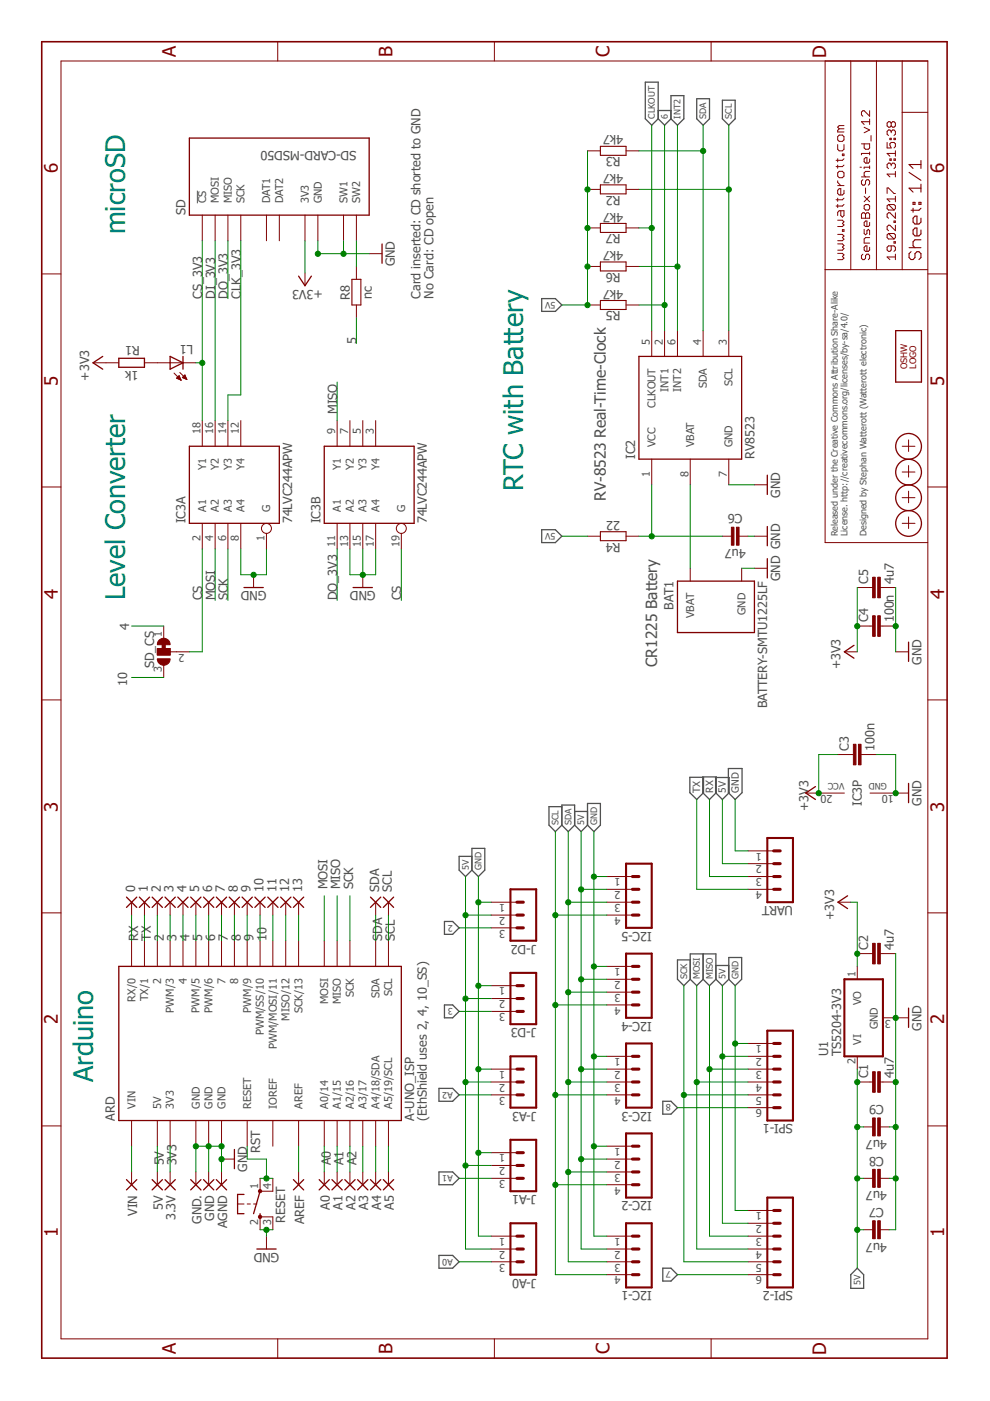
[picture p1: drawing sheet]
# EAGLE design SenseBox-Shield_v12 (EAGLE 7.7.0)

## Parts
0  1,6/0,8  [1,6/0,8]
1  1,6/0,8  [1,6/0,8]
2  1,6/0,8  [1,6/0,8]
3  1,6/0,8  [1,6/0,8]
3.3V  1,6/0,8  [1,6/0,8]
4  1,6/0,8  [1,6/0,8]
5  1,6/0,8  [1,6/0,8]
5V  1,6/0,8  [1,6/0,8]
6  1,6/0,8  [1,6/0,8]
7  1,6/0,8  [1,6/0,8]
8  1,6/0,8  [1,6/0,8]
9  1,6/0,8  [1,6/0,8]
10  1,6/0,8  [1,6/0,8]
11  1,6/0,8  [1,6/0,8]
12  1,6/0,8  [1,6/0,8]
13  1,6/0,8  [1,6/0,8]
A0  1,6/0,8  [1,6/0,8]
A1  1,6/0,8  [1,6/0,8]
A2  1,6/0,8  [1,6/0,8]
A3  1,6/0,8  [1,6/0,8]
A4  1,6/0,8  [1,6/0,8]
A5  1,6/0,8  [1,6/0,8]
AGND  1,6/0,8  [1,6/0,8]
ARD  A-UNO_ISP  [A-UNO-ISP]
AREF  1,6/0,8  [1,6/0,8]
BAT1  BATTERY-SMTU1225LF  [BAT-SMTU1225LF]
C1  4u7  C-EUC0402K  [C0402K]
C2  4u7  C-EUC0402K  [C0402K]
C3  100n  C-EUC0402K  [C0402K]
C4  100n  C-EUC0402K  [C0402K]
C5  4u7  C-EUC0402K  [C0402K]
C6  4u7  CAPACITOR-0402  [C0402]
C7  4u7  CAPACITOR-0402  [C0402]
C8  4u7  CAPACITOR-0402  [C0402]
C9  4u7  CAPACITOR-0402  [C0402]
GND  1,6/0,8  [1,6/0,8]
GND.  1,6/0,8  [1,6/0,8]
I2C-1  JST_PH_4B4B-PH-SM4-TB  [JST_B4B-PH-SM4-TB]
I2C-2  JST_PH_4B4B-PH-SM4-TB  [JST_B4B-PH-SM4-TB]
I2C-3  JST_PH_4B4B-PH-SM4-TB  [JST_B4B-PH-SM4-TB]
I2C-4  JST_PH_4B4B-PH-SM4-TB  [JST_B4B-PH-SM4-TB]
I2C-5  JST_PH_4B4B-PH-SM4-TB  [JST_B4B-PH-SM4-TB]
IC2  RV8523  RV8523-C3  [RTC-C3]
IC3  74LVC244APW  74LVC244PW  [TSSOP20]
J-A0  JST_PH_3B3B-PH-SM4-TB  [JST_B3B-PH-SM4-TB]
J-A1  JST_PH_3B3B-PH-SM4-TB  [JST_B3B-PH-SM4-TB]
J-A3  JST_PH_3B3B-PH-SM4-TB  [JST_B3B-PH-SM4-TB]
J-D2  JST_PH_3B3B-PH-SM4-TB  [JST_B3B-PH-SM4-TB]
J-D3  JST_PH_3B3B-PH-SM4-TB  [JST_B3B-PH-SM4-TB]
L1  LED-0603  [C0603]
LOGO3  OSHW_LOGO_6MILX0100-NT  [OSHW_6X100_NOTEXT]
R1  1k  R-EU_R0402  [R0402]
R2  4k7  RESISTOR-0402  [C0402]
R3  4k7  RESISTOR-0402  [C0402]
R4  22  RESISTOR-0402  [C0402]
R5  4k7  RESISTOR-0402  [C0402]
R6  4k7  RESISTOR-0402  [C0402]
R7  4k7  RESISTOR-0402  [C0402]
R8  nc  RESISTOR-0402  [C0402]
RESET  SW4S  [SW_SMD4]
SCL  1,6/0,8  [1,6/0,8]
SD  SD-CARD-MSD50  [SD_5031821853]
SD_CS  SJ2W  [SJ_2]
SDA  1,6/0,8  [1,6/0,8]
SPI-1  JST_PH_6B6B-PH-SM4-TB  [JST_B6B-PH-SM4-TB]
SPI-2  JST_PH_6B6B-PH-SM4-TB  [JST_B6B-PH-SM4-TB]
U1  TS5204-3V3  TS5204  [SOT23]
UART  JST_PH_4B4B-PH-SM4-TB  [JST_B4B-PH-SM4-TB]
VIN  1,6/0,8  [1,6/0,8]
X1  PASSER  [PASSER]
X2  PASSER  [PASSER]
X3  PASSER  [PASSER]
X4  PASSER  [PASSER]

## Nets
2: 2.1(P) ARD.2 J-D2.3
3: 3.1(P) ARD.3(PWM/3) J-D3.3
3V3: 3.3V.1(P) ARD.3V3
4: 4.1(P) ARD.4 SD_CS.1
5: 5.1(P) ARD.5(PWM/5) R8.1
5V: 5V.1(P) ARD.5V C1.1 C7.1 C8.1 C9.1 I2C-1.2 I2C-2.2 I2C-3.2 I2C-4.2 I2C-5.2 J-A0.2 J-A1.2 J-A3.2 J-D2.2 J-D3.2 R2.2 R3.2 R4.2 R5.2 R6.2 R7.2 SPI-1.2 SPI-2.2 U1.2(VI) UART.2
5X: R8.2 SD.SW2
6: 6.1(P) ARD.6(PWM/6) IC2.2(INT1) R5.1
7: 7.1(P) ARD.7 SPI-2.6
8: 8.1(P) ARD.8 SPI-1.6
9: 9.1(P) ARD.9(PWM/9)
10: 10.1(P) ARD.10(PWM/SS/10) SD_CS.3
11: 11.1(P) ARD.11(PWM/MOSI/11)
12: 12.1(P) ARD.12(MISO/12)
13: 13.1(P) ARD.13(SCK/13)
+3V3: C2.1 C3.1 C4.1 C5.1 IC3.20(P:VCC) R1.1 SD.VCC(3V3) U1.1(VO)
A0: A0.1(P) ARD.A0(A0/14) J-A0.3
A1: A1.1(P) ARD.A1(A1/15) J-A1.3
A2: A2.1(P) ARD.A2(A2/16) J-A3.3
AIN3: A3.1(P) ARD.A3(A3/17)
AIN4: A4.1(P) ARD.A4(A4/18/SDA)
AIN5: A5.1(P) ARD.A5(A5/19/SCL)
AREF: ARD.AREF AREF.1(P)
CLK_3V3: IC3.14(A:Y3) SD.SCK
CLKOUT: IC2.5(CLKOUT) R7.1
CS: IC3.2(A:A1) IC3.19(B:G) SD_CS.2
CS_3V3: IC3.18(A:Y1) L1.C SD.CS(!CS)
DI_3V3: IC3.16(A:Y2) SD.MOSI
DO_3V3: IC3.11(B:A1) SD.MISO
GND: AGND.1(P) ARD.GND@1(GND) ARD.GND@2(GND) ARD.GND@3(GND) BAT1.-(GND) C1.2 C2.2 C3.2 C4.2 C5.2 C6.2 C7.2 C8.2 C9.2 GND.1(P) GND..1(P) I2C-1.1 I2C-2.1 I2C-3.1 I2C-4.1 I2C-5.1 IC2.7(GND) IC3.1(A:G) IC3.8(A:A4) IC3.10(P:GND) IC3.13(B:A2) IC3.15(B:A3) IC3.17(B:A4) J-A0.1 J-A1.1 J-A3.1 J-D2.1 J-D3.1 RESET.2(S) RESET.3(S1) SD.GND SD.SW1 SPI-1.1 SPI-2.1 U1.3(GND) UART.1
INT2: IC2.6(INT2) R6.1
MISO: ARD.MISO IC3.9(B:Y1) SPI-1.3 SPI-2.3
MOSI: ARD.MOSI IC3.4(A:A2) SPI-1.4 SPI-2.4
N$12: L1.A R1.2
RST: ARD.RST@1(RESET) RESET.1(P) RESET.4(P1)
RV_VCC: C6.1 IC2.1(VCC) R4.1
RX: 0.1(P) ARD.0(RX/0) UART.3
SCK: ARD.SCK IC3.6(A:A3) SPI-1.5 SPI-2.5
SCL: ARD.SCL I2C-1.4 I2C-2.4 I2C-3.4 I2C-4.4 I2C-5.4 IC2.3(SCL) R2.1 SCL.1(P)
SDA: ARD.SDA I2C-1.3 I2C-2.3 I2C-3.3 I2C-4.3 I2C-5.3 IC2.4(SDA) R3.1 SDA.1(P)
TX: 1.1(P) ARD.1(TX/1) UART.4
VBAT: BAT1.+(VBAT) IC2.8(VBAT)
VIN: ARD.VIN VIN.1(P)
Unconnected: IC3.3(B:Y4) IC3.5(B:Y3) IC3.7(B:Y2) IC3.12(A:Y4) SD.DAT1 SD.DAT2

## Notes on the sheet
- Arduino
- Level Converter | microSD
- Card inserted: CD shorted to GND
- (EthShield uses 2, 4, 10_SS)
- No Card: CD open
- RTC with Battery
- RV-8523 Real-Time-Clock
- CR1225 Battery
- Released under the Creative Commons Attribution Share-Alike 
  License. http://creativecommons.org/licenses/by-sa/4.0/
  
  Designed by Stephan Watterott (Watterott electronic)

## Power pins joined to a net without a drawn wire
IOREF: ARD.IOREF
